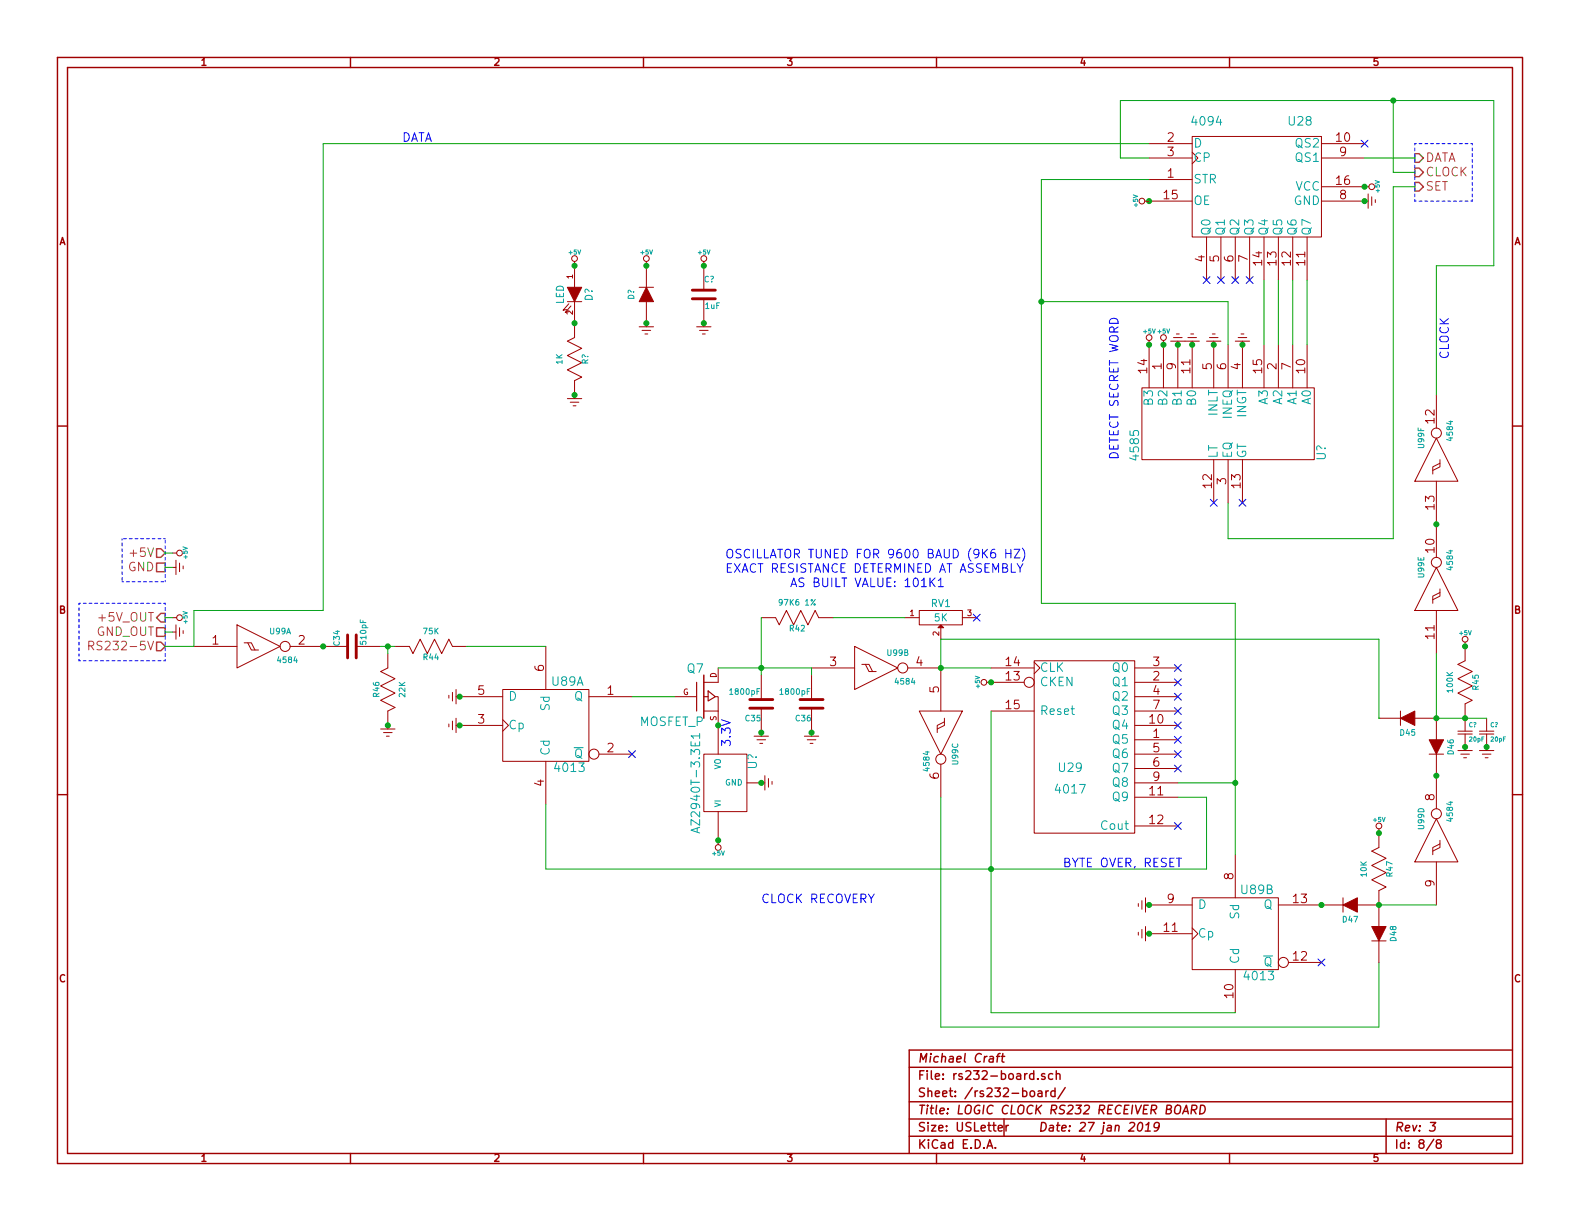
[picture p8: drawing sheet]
EESchema Schematic File Version 2
LIBS:power
LIBS:device
LIBS:transistors
LIBS:conn
LIBS:linear
LIBS:regul
LIBS:74xx
LIBS:cmos4000
LIBS:adc-dac
LIBS:memory
LIBS:xilinx
LIBS:special
LIBS:microcontrollers
LIBS:dsp
LIBS:microchip
LIBS:analog_switches
LIBS:motorola
LIBS:texas
LIBS:intel
LIBS:audio
LIBS:interface
LIBS:digital-audio
LIBS:philips
LIBS:display
LIBS:cypress
LIBS:siliconi
LIBS:opto
LIBS:atmel
LIBS:contrib
LIBS:valves
LIBS:kicad-custom-parts
LIBS:logic-clock-cache
EELAYER 27 0
EELAYER END
$Descr USLetter 11000 8500
encoding utf-8
Sheet 8 8
Title "LOGIC CLOCK RS232 RECEIVER BOARD"
Date "27 jan 2019"
Rev "3"
Comp "Michael Craft"
Comment1 ""
Comment2 ""
Comment3 ""
Comment4 ""
$EndDescr
Text HLabel 1150 3850 0    60   Input ~ 0
+5V
Text HLabel 1150 3950 0    60   UnSpc ~ 0
GND
$Comp
L +5V #PWR0156
U 1 1
P 1200 3850
F 0 "#PWR0156" H 1200 3940 20  0001 C CNN
F 1 "+5V" H 1200 3940 30  0000 C CNN
F 2 "" H 1200 3850 60  0000 C CNN
F 3 "" H 1200 3850 60  0000 C CNN
	1    1200 3850
	0    1    1    0   
$EndComp
$Comp
L USGND #PWR0157
U 1 1
P 1200 3950
F 0 "#PWR0157" H 1200 3950 30  0001 C CNN
F 1 "USGND" H 1200 3880 30  0001 C CNN
F 2 "~" H 1200 3950 60  0000 C CNN
F 3 "~" H 1200 3950 60  0000 C CNN
	1    1200 3950
	0    -1   -1   0   
$EndComp
Text HLabel 1150 4500 0    60   Input ~ 0
RS232-5V
Text HLabel 1150 4300 0    60   Output ~ 0
+5V_OUT
Text HLabel 1150 4400 0    60   UnSpc ~ 0
GND_OUT
$Comp
L +5V #PWR0158
U 1 1
P 1200 4300
F 0 "#PWR0158" H 1200 4390 20  0001 C CNN
F 1 "+5V" H 1200 4390 30  0000 C CNN
F 2 "" H 1200 4300 60  0000 C CNN
F 3 "" H 1200 4300 60  0000 C CNN
	1    1200 4300
	0    1    1    0   
$EndComp
$Comp
L USGND #PWR0159
U 1 1
P 1200 4400
F 0 "#PWR0159" H 1200 4400 30  0001 C CNN
F 1 "USGND" H 1200 4330 30  0001 C CNN
F 2 "~" H 1200 4400 60  0000 C CNN
F 3 "~" H 1200 4400 60  0000 C CNN
	1    1200 4400
	0    -1   -1   0   
$EndComp
Text HLabel 9850 1100 2    60   Output ~ 0
DATA
Text HLabel 9850 1200 2    60   Output ~ 0
CLOCK
Text HLabel 9850 1300 2    60   Output ~ 0
SET
$Comp
L 4094 U28
U 1 1
P 8750 1300
F 0 "U28" H 9050 1750 60  0000 C CNN
F 1 "4094" H 8400 1750 60  0000 C CNN
F 2 "~" H 8700 1100 60  0000 C CNN
F 3 "~" H 8700 1100 60  0000 C CNN
	1    8750 1300
	1    0    0    -1  
$EndComp
$Comp
L +5V #PWR0160
U 1 1
P 9500 1300
F 0 "#PWR0160" H 9500 1390 20  0001 C CNN
F 1 "+5V" H 9500 1390 30  0000 C CNN
F 2 "" H 9500 1300 60  0000 C CNN
F 3 "" H 9500 1300 60  0000 C CNN
	1    9500 1300
	0    1    1    0   
$EndComp
$Comp
L USGND #PWR0161
U 1 1
P 9500 1400
F 0 "#PWR0161" H 9500 1400 30  0001 C CNN
F 1 "USGND" H 9500 1330 30  0001 C CNN
F 2 "~" H 9500 1400 60  0000 C CNN
F 3 "~" H 9500 1400 60  0000 C CNN
	1    9500 1400
	0    -1   -1   0   
$EndComp
NoConn ~ 9500 1000
$Comp
L CD4013 U89
U 1 1
P 3800 5050
F 0 "U89" H 3950 5350 60  0000 C CNN
F 1 "4013" H 3850 4750 60  0000 L CNN
F 2 "" H 3800 5050 60  0000 C CNN
F 3 "" H 3800 5050 60  0000 C CNN
	1    3800 5050
	1    0    0    -1  
$EndComp
$Comp
L 4584 U99
U 1 1
P 1800 4500
F 0 "U99" H 1950 4600 40  0000 C CNN
F 1 "4584" H 2000 4400 40  0000 C CNN
F 2 "~" H 1750 4500 60  0000 C CNN
F 3 "~" H 1750 4500 60  0000 C CNN
	1    1800 4500
	1    0    0    -1  
$EndComp
$Comp
L C C34
U 1 1
P 2450 4500
F 0 "C34" H 2450 4600 40  0000 L CNN
F 1 "510pF" H 2456 4415 40  0000 L CNN
F 2 "~" H 2488 4350 30  0000 C CNN
F 3 "~" H 2450 4500 60  0000 C CNN
	1    2450 4500
	0    -1   -1   0   
$EndComp
$Comp
L USR R44
U 1 1
P 3000 4500
F 0 "R44" V 3080 4500 40  0000 C CNN
F 1 "75K" V 2900 4500 40  0000 C CNN
F 2 "~" V 2930 4500 30  0000 C CNN
F 3 "~" H 3000 4500 30  0000 C CNN
	1    3000 4500
	0    1    1    0   
$EndComp
$Comp
L USR R46
U 1 1
P 2700 4800
F 0 "R46" V 2780 4800 40  0000 C CNN
F 1 "22K" V 2600 4800 40  0000 C CNN
F 2 "~" V 2630 4800 30  0000 C CNN
F 3 "~" H 2700 4800 30  0000 C CNN
	1    2700 4800
	-1   0    0    1   
$EndComp
$Comp
L USGND #PWR0163
U 1 1
P 2700 5050
F 0 "#PWR0163" H 2700 5050 30  0001 C CNN
F 1 "USGND" H 2700 4980 30  0001 C CNN
F 2 "~" H 2700 5050 60  0000 C CNN
F 3 "~" H 2700 5050 60  0000 C CNN
	1    2700 5050
	1    0    0    -1  
$EndComp
$Comp
L USGND #PWR0164
U 1 1
P 3200 4850
F 0 "#PWR0164" H 3200 4850 30  0001 C CNN
F 1 "USGND" H 3200 4780 30  0001 C CNN
F 2 "~" H 3200 4850 60  0000 C CNN
F 3 "~" H 3200 4850 60  0000 C CNN
	1    3200 4850
	0    1    1    0   
$EndComp
$Comp
L USGND #PWR0165
U 1 1
P 3200 5050
F 0 "#PWR0165" H 3200 5050 30  0001 C CNN
F 1 "USGND" H 3200 4980 30  0001 C CNN
F 2 "~" H 3200 5050 60  0000 C CNN
F 3 "~" H 3200 5050 60  0000 C CNN
	1    3200 5050
	0    1    1    0   
$EndComp
NoConn ~ 4400 5250
$Comp
L 4584 U99
U 2 1
P 6100 4650
F 0 "U99" H 6250 4750 40  0000 C CNN
F 1 "4584" H 6300 4550 40  0000 C CNN
F 2 "~" H 6050 4650 60  0000 C CNN
F 3 "~" H 6050 4650 60  0000 C CNN
	2    6100 4650
	1    0    0    -1  
$EndComp
$Comp
L C C36
U 1 1
P 5650 4900
F 0 "C36" H 5650 5000 40  0000 L CNN
F 1 "1800pF" H 5656 4815 40  0000 L CNN
F 2 "~" H 5688 4750 30  0000 C CNN
F 3 "~" H 5650 4900 60  0000 C CNN
	1    5650 4900
	-1   0    0    1   
$EndComp
$Comp
L USGND #PWR0166
U 1 1
P 5650 5100
F 0 "#PWR0166" H 5650 5100 30  0001 C CNN
F 1 "USGND" H 5650 5030 30  0001 C CNN
F 2 "~" H 5650 5100 60  0000 C CNN
F 3 "~" H 5650 5100 60  0000 C CNN
	1    5650 5100
	1    0    0    -1  
$EndComp
$Comp
L USR R42
U 1 1
P 5550 4300
F 0 "R42" V 5630 4300 40  0000 C CNN
F 1 "97K6 1%" V 5450 4300 40  0000 C CNN
F 2 "~" V 5480 4300 30  0000 C CNN
F 3 "~" H 5550 4300 30  0000 C CNN
	1    5550 4300
	0    1    1    0   
$EndComp
$Comp
L C C35
U 1 1
P 5300 4900
F 0 "C35" H 5300 5000 40  0000 L CNN
F 1 "1800pF" H 5306 4815 40  0000 L CNN
F 2 "~" H 5338 4750 30  0000 C CNN
F 3 "~" H 5300 4900 60  0000 C CNN
	1    5300 4900
	-1   0    0    1   
$EndComp
$Comp
L USGND #PWR0167
U 1 1
P 5300 5100
F 0 "#PWR0167" H 5300 5100 30  0001 C CNN
F 1 "USGND" H 5300 5030 30  0001 C CNN
F 2 "~" H 5300 5100 60  0000 C CNN
F 3 "~" H 5300 5100 60  0000 C CNN
	1    5300 5100
	1    0    0    -1  
$EndComp
$Comp
L MOSFET_P Q7
U 1 1
P 4900 4850
F 0 "Q7" H 4900 5040 60  0000 R CNN
F 1 "MOSFET_P" H 4900 4670 60  0000 R CNN
F 2 "~" H 4900 4850 60  0000 C CNN
F 3 "~" H 4900 4850 60  0000 C CNN
	1    4900 4850
	1    0    0    -1  
$EndComp
$Comp
L 4017 U29
U 1 1
P 7550 5200
F 0 "U29" H 7450 5050 60  0000 C CNN
F 1 "4017" H 7450 4900 60  0000 C CNN
F 2 "" H 7550 5200 60  0000 C CNN
F 3 "" H 7550 5200 60  0000 C CNN
	1    7550 5200
	1    0    0    -1  
$EndComp
$Comp
L +5V #PWR0169
U 1 1
P 6900 4750
F 0 "#PWR0169" H 6900 4840 20  0001 C CNN
F 1 "+5V" H 6900 4840 30  0000 C CNN
F 2 "" H 6900 4750 60  0000 C CNN
F 3 "" H 6900 4750 60  0000 C CNN
	1    6900 4750
	0    -1   -1   0   
$EndComp
NoConn ~ 8200 5750
NoConn ~ 8200 4650
NoConn ~ 8200 4750
NoConn ~ 8200 5350
NoConn ~ 8200 5250
NoConn ~ 8200 5150
NoConn ~ 8200 5050
NoConn ~ 8200 4950
NoConn ~ 8200 4850
$Comp
L POT RV1
U 1 1
P 6550 4300
F 0 "RV1" H 6550 4200 50  0000 C CNN
F 1 "5K" H 6550 4300 50  0000 C CNN
F 2 "~" H 6550 4300 60  0000 C CNN
F 3 "~" H 6550 4300 60  0000 C CNN
	1    6550 4300
	1    0    0    1   
$EndComp
NoConn ~ 6800 4300
Wire Notes Line
	1150 3750 850  3750
Wire Notes Line
	850  3750 850  4050
Wire Notes Line
	850  4050 1150 4050
Wire Notes Line
	1150 4050 1150 3750
Wire Wire Line
	1150 3850 1200 3850
Wire Wire Line
	1150 3950 1200 3950
Wire Notes Line
	1150 4200 1150 4600
Wire Notes Line
	1150 4600 550  4600
Wire Notes Line
	550  4600 550  4200
Wire Notes Line
	550  4200 1150 4200
Wire Wire Line
	1150 4300 1200 4300
Wire Wire Line
	1150 4400 1200 4400
Wire Notes Line
	9850 1000 10250 1000
Wire Notes Line
	10250 1000 10250 1400
Wire Notes Line
	10250 1400 9850 1400
Wire Notes Line
	9850 1400 9850 1000
Connection ~ 9500 1300
Connection ~ 9500 1400
Wire Wire Line
	2650 4500 2750 4500
Wire Wire Line
	3250 4500 3800 4500
Wire Wire Line
	2700 4550 2700 4500
Connection ~ 2700 4500
Connection ~ 2700 5050
Connection ~ 3200 4850
Connection ~ 3200 5050
Connection ~ 5650 5100
Wire Wire Line
	5000 4650 5650 4650
Wire Wire Line
	5300 4300 5300 4700
Wire Wire Line
	5650 4650 5650 4700
Connection ~ 5300 5100
Connection ~ 5300 4650
Wire Wire Line
	4400 4850 4700 4850
Wire Wire Line
	1150 4500 1350 4500
Wire Wire Line
	6900 4650 6550 4650
Connection ~ 6900 4750
Wire Wire Line
	8400 6050 3800 6050
Wire Wire Line
	3800 6050 3800 5600
Wire Wire Line
	6550 4650 6550 4450
Connection ~ 2250 4500
Wire Wire Line
	2250 1000 8000 1000
Wire Wire Line
	9500 1100 9850 1100
$Comp
L 4584 U99
U 4 1
P 10000 5850
F 0 "U99" H 10150 5950 40  0000 C CNN
F 1 "4584" H 10200 5750 40  0000 C CNN
F 2 "~" H 9950 5850 60  0000 C CNN
F 3 "~" H 9950 5850 60  0000 C CNN
	4    10000 5850
	0    -1   -1   0   
$EndComp
Wire Wire Line
	8200 5450 8600 5450
Wire Wire Line
	8200 5550 8400 5550
Wire Wire Line
	6900 4950 6900 7050
Connection ~ 6900 6050
$Comp
L 4013 U89
U 2 1
P 8600 6500
F 0 "U89" H 8750 6800 60  0000 C CNN
F 1 "4013" H 8650 6200 60  0000 L CNN
F 2 "" H 8600 6500 60  0000 C CNN
F 3 "" H 8600 6500 60  0000 C CNN
	2    8600 6500
	1    0    0    -1  
$EndComp
Wire Wire Line
	8600 4200 8600 5950
$Comp
L USGND #PWR0170
U 1 1
P 8000 6300
F 0 "#PWR0170" H 8000 6300 30  0001 C CNN
F 1 "USGND" H 8000 6230 30  0001 C CNN
F 2 "~" H 8000 6300 60  0000 C CNN
F 3 "~" H 8000 6300 60  0000 C CNN
	1    8000 6300
	0    1    1    0   
$EndComp
Connection ~ 8000 6300
$Comp
L USGND #PWR0171
U 1 1
P 8000 6500
F 0 "#PWR0171" H 8000 6500 30  0001 C CNN
F 1 "USGND" H 8000 6430 30  0001 C CNN
F 2 "~" H 8000 6500 60  0000 C CNN
F 3 "~" H 8000 6500 60  0000 C CNN
	1    8000 6500
	0    1    1    0   
$EndComp
Connection ~ 8000 6500
Wire Wire Line
	6900 7050 8600 7050
NoConn ~ 9200 6700
$Comp
L DIODE D47
U 1 1
P 9400 6300
F 0 "D47" H 9400 6400 40  0000 C CNN
F 1 "DIODE" H 9400 6200 40  0001 C CNN
F 2 "~" H 9400 6300 60  0000 C CNN
F 3 "~" H 9400 6300 60  0000 C CNN
	1    9400 6300
	-1   0    0    1   
$EndComp
Connection ~ 9200 6300
$Comp
L USR R47
U 1 1
P 9600 6050
F 0 "R47" V 9680 6050 40  0000 C CNN
F 1 "10K" V 9500 6050 40  0000 C CNN
F 2 "~" V 9530 6050 30  0000 C CNN
F 3 "~" H 9600 6050 30  0000 C CNN
	1    9600 6050
	1    0    0    -1  
$EndComp
$Comp
L +5V #PWR0172
U 1 1
P 9600 5800
F 0 "#PWR0172" H 9600 5890 20  0001 C CNN
F 1 "+5V" H 9600 5890 30  0000 C CNN
F 2 "" H 9600 5800 60  0000 C CNN
F 3 "" H 9600 5800 60  0000 C CNN
	1    9600 5800
	1    0    0    -1  
$EndComp
Connection ~ 9600 5800
$Comp
L 4584 U99
U 3 1
P 6550 5100
F 0 "U99" H 6700 5200 40  0000 C CNN
F 1 "4584" H 6750 5000 40  0000 C CNN
F 2 "~" H 6500 5100 60  0000 C CNN
F 3 "~" H 6500 5100 60  0000 C CNN
	3    6550 5100
	0    1    1    0   
$EndComp
Connection ~ 6550 4650
Wire Wire Line
	6550 5550 6550 7150
Wire Wire Line
	6550 7150 9600 7150
Wire Wire Line
	9600 7150 9600 6700
$Comp
L DIODE D48
U 1 1
P 9600 6500
F 0 "D48" H 9600 6600 40  0000 C CNN
F 1 "DIODE" H 9600 6400 40  0001 C CNN
F 2 "~" H 9600 6500 60  0000 C CNN
F 3 "~" H 9600 6500 60  0000 C CNN
	1    9600 6500
	0    1    1    0   
$EndComp
Connection ~ 9600 6300
Wire Wire Line
	9600 6300 10000 6300
$Comp
L DIODE D46
U 1 1
P 10000 5200
F 0 "D46" H 10000 5300 40  0000 C CNN
F 1 "DIODE" H 10000 5100 40  0001 C CNN
F 2 "~" H 10000 5200 60  0000 C CNN
F 3 "~" H 10000 5200 60  0000 C CNN
	1    10000 5200
	0    1    1    0   
$EndComp
Connection ~ 10000 5400
$Comp
L DIODE D45
U 1 1
P 9800 5000
F 0 "D45" H 9800 5100 40  0000 C CNN
F 1 "DIODE" H 9800 4900 40  0001 C CNN
F 2 "~" H 9800 5000 60  0000 C CNN
F 3 "~" H 9800 5000 60  0000 C CNN
	1    9800 5000
	-1   0    0    1   
$EndComp
Connection ~ 10000 5000
Wire Wire Line
	9600 5000 9600 5000
Wire Wire Line
	9600 5000 9600 4450
Wire Wire Line
	9600 4450 6550 4450
$Comp
L USR R45
U 1 1
P 10200 4750
F 0 "R45" V 10280 4750 40  0000 C CNN
F 1 "100K" V 10100 4750 40  0000 C CNN
F 2 "~" V 10130 4750 30  0000 C CNN
F 3 "~" H 10200 4750 30  0000 C CNN
	1    10200 4750
	1    0    0    -1  
$EndComp
$Comp
L +5V #PWR0173
U 1 1
P 10200 4500
F 0 "#PWR0173" H 10200 4590 20  0001 C CNN
F 1 "+5V" H 10200 4590 30  0000 C CNN
F 2 "" H 10200 4500 60  0000 C CNN
F 3 "" H 10200 4500 60  0000 C CNN
	1    10200 4500
	1    0    0    -1  
$EndComp
Connection ~ 10200 4500
NoConn ~ 8400 1950
NoConn ~ 8500 1950
NoConn ~ 8600 1950
NoConn ~ 8700 1950
Text Notes 2800 1000 0    60   ~ 0
DATA
Text Notes 10100 2500 1    60   ~ 0
CLOCK
Text Notes 5300 6300 0    60   ~ 0
CLOCK RECOVERY
Text Notes 5050 3900 0    60   ~ 0
OSCILLATOR TUNED FOR 9600 BAUD (9K6 HZ)
Text Notes 7400 6050 0    60   ~ 0
BYTE OVER, RESET
$Comp
L 4584 U99
U 5 1
P 10000 4100
F 0 "U99" H 10150 4200 40  0000 C CNN
F 1 "4584" H 10200 4000 40  0000 C CNN
F 2 "~" H 9950 4100 60  0000 C CNN
F 3 "~" H 9950 4100 60  0000 C CNN
	5    10000 4100
	0    -1   -1   0   
$EndComp
$Comp
L 4584 U99
U 6 1
P 10000 3200
F 0 "U99" H 10150 3300 40  0000 C CNN
F 1 "4584" H 10200 3100 40  0000 C CNN
F 2 "~" H 9950 3200 60  0000 C CNN
F 3 "~" H 9950 3200 60  0000 C CNN
	6    10000 3200
	0    -1   -1   0   
$EndComp
Connection ~ 10000 3650
Wire Wire Line
	7800 700  10400 700 
Wire Wire Line
	7800 700  7800 1100
Wire Wire Line
	7800 1100 8000 1100
Wire Wire Line
	1350 4500 1350 4250
Wire Wire Line
	1350 4250 2250 4250
Wire Wire Line
	2250 4250 2250 1000
$Comp
L CSMALL C?
U 1 1
P 10200 5100
F 0 "C?" H 10225 5150 30  0000 L CNN
F 1 "20pF" H 10225 5050 30  0000 L CNN
F 2 "~" H 10200 5100 60  0000 C CNN
F 3 "~" H 10200 5100 60  0000 C CNN
	1    10200 5100
	1    0    0    -1  
$EndComp
$Comp
L USGND #PWR?
U 1 1
P 10200 5200
F 0 "#PWR?" H 10200 5200 30  0001 C CNN
F 1 "USGND" H 10200 5130 30  0001 C CNN
F 2 "~" H 10200 5200 60  0000 C CNN
F 3 "~" H 10200 5200 60  0000 C CNN
	1    10200 5200
	1    0    0    -1  
$EndComp
Connection ~ 10200 5200
Connection ~ 8000 1400
$Comp
L +5V #PWR0162
U 1 1
P 8000 1400
F 0 "#PWR0162" H 8000 1490 20  0001 C CNN
F 1 "+5V" H 8000 1490 30  0000 C CNN
F 2 "" H 8000 1400 60  0000 C CNN
F 3 "" H 8000 1400 60  0000 C CNN
	1    8000 1400
	0    -1   -1   0   
$EndComp
Wire Wire Line
	8400 5550 8400 6050
Wire Wire Line
	8000 1250 7250 1250
Wire Wire Line
	7250 1250 7250 4200
Wire Wire Line
	7250 4200 8600 4200
Wire Wire Line
	10000 5000 10000 4550
Wire Wire Line
	10000 1850 10000 2750
$Comp
L 4585 U?
U 1 1
P 8600 2950
F 0 "U?" H 8800 3550 60  0000 C CNN
F 1 "4585" H 8750 2250 60  0000 C CNN
F 2 "~" H 8750 2950 60  0000 C CNN
F 3 "~" H 8750 2950 60  0000 C CNN
	1    8600 2950
	0    1    1    0   
$EndComp
$Comp
L USGND #PWR?
U 1 1
P 8450 2400
F 0 "#PWR?" H 8450 2400 30  0001 C CNN
F 1 "USGND" H 8450 2330 30  0001 C CNN
F 2 "~" H 8450 2400 60  0000 C CNN
F 3 "~" H 8450 2400 60  0000 C CNN
	1    8450 2400
	-1   0    0    1   
$EndComp
Connection ~ 8450 2400
$Comp
L USGND #PWR?
U 1 1
P 8650 2400
F 0 "#PWR?" H 8650 2400 30  0001 C CNN
F 1 "USGND" H 8650 2330 30  0001 C CNN
F 2 "~" H 8650 2400 60  0000 C CNN
F 3 "~" H 8650 2400 60  0000 C CNN
	1    8650 2400
	-1   0    0    1   
$EndComp
Connection ~ 8650 2400
Wire Wire Line
	9100 1950 9100 2400
Wire Wire Line
	9000 1950 9000 2400
Wire Wire Line
	8900 1950 8900 2400
Wire Wire Line
	8800 1950 8800 2400
$Comp
L +5V #PWR?
U 1 1
P 8000 2400
F 0 "#PWR?" H 8000 2490 20  0001 C CNN
F 1 "+5V" H 8000 2490 30  0000 C CNN
F 2 "" H 8000 2400 60  0000 C CNN
F 3 "" H 8000 2400 60  0000 C CNN
	1    8000 2400
	1    0    0    -1  
$EndComp
$Comp
L +5V #PWR?
U 1 1
P 8100 2400
F 0 "#PWR?" H 8100 2490 20  0001 C CNN
F 1 "+5V" H 8100 2490 30  0000 C CNN
F 2 "" H 8100 2400 60  0000 C CNN
F 3 "" H 8100 2400 60  0000 C CNN
	1    8100 2400
	1    0    0    -1  
$EndComp
$Comp
L USGND #PWR?
U 1 1
P 8200 2400
F 0 "#PWR?" H 8200 2400 30  0001 C CNN
F 1 "USGND" H 8200 2330 30  0001 C CNN
F 2 "~" H 8200 2400 60  0000 C CNN
F 3 "~" H 8200 2400 60  0000 C CNN
	1    8200 2400
	-1   0    0    1   
$EndComp
$Comp
L USGND #PWR?
U 1 1
P 8300 2400
F 0 "#PWR?" H 8300 2400 30  0001 C CNN
F 1 "USGND" H 8300 2330 30  0001 C CNN
F 2 "~" H 8300 2400 60  0000 C CNN
F 3 "~" H 8300 2400 60  0000 C CNN
	1    8300 2400
	-1   0    0    1   
$EndComp
Connection ~ 8000 2400
Connection ~ 8100 2400
Connection ~ 8200 2400
Connection ~ 8300 2400
Text Notes 7800 3200 1    60   ~ 0
DETECT SECRET WORD
NoConn ~ 8450 3500
NoConn ~ 8650 3500
Connection ~ 8600 5450
Wire Wire Line
	9850 1300 9700 1300
Wire Wire Line
	10400 700  10400 1850
Wire Wire Line
	10400 1850 10000 1850
Wire Wire Line
	9700 700  9700 1200
Wire Wire Line
	9700 1200 9850 1200
Connection ~ 9700 700 
Wire Wire Line
	8550 2400 8550 2100
Wire Wire Line
	8550 2100 7250 2100
Connection ~ 7250 2100
Wire Wire Line
	8550 3500 8550 3750
Wire Wire Line
	8550 3750 9700 3750
Wire Wire Line
	9700 3750 9700 1300
$Comp
L LED D?
U 1 1
P 4000 2050
F 0 "D?" H 4000 2150 50  0000 C CNN
F 1 "LED" H 4000 1950 50  0000 C CNN
F 2 "~" H 4000 2050 60  0000 C CNN
F 3 "~" H 4000 2050 60  0000 C CNN
	1    4000 2050
	0    1    1    0   
$EndComp
$Comp
L USGND #PWR?
U 1 1
P 4000 2750
F 0 "#PWR?" H 4000 2750 30  0001 C CNN
F 1 "USGND" H 4000 2680 30  0001 C CNN
F 2 "~" H 4000 2750 60  0000 C CNN
F 3 "~" H 4000 2750 60  0000 C CNN
	1    4000 2750
	1    0    0    -1  
$EndComp
$Comp
L USR R?
U 1 1
P 4000 2500
F 0 "R?" V 4080 2500 40  0000 C CNN
F 1 "1K" V 3900 2500 40  0000 C CNN
F 2 "~" V 3930 2500 30  0000 C CNN
F 3 "~" H 4000 2500 30  0000 C CNN
	1    4000 2500
	1    0    0    -1  
$EndComp
Connection ~ 4000 2250
Connection ~ 4000 2750
$Comp
L +5V #PWR?
U 1 1
P 4000 1850
F 0 "#PWR?" H 4000 1940 20  0001 C CNN
F 1 "+5V" H 4000 1940 30  0000 C CNN
F 2 "" H 4000 1850 60  0000 C CNN
F 3 "" H 4000 1850 60  0000 C CNN
	1    4000 1850
	1    0    0    -1  
$EndComp
Connection ~ 4000 1850
$Comp
L +5V #PWR?
U 1 1
P 4500 1850
F 0 "#PWR?" H 4500 1940 20  0001 C CNN
F 1 "+5V" H 4500 1940 30  0000 C CNN
F 2 "" H 4500 1850 60  0000 C CNN
F 3 "" H 4500 1850 60  0000 C CNN
	1    4500 1850
	1    0    0    -1  
$EndComp
$Comp
L DIODE D?
U 1 1
P 4500 2050
F 0 "D?" H 4500 2150 40  0000 C CNN
F 1 "DIODE" H 4500 1950 40  0001 C CNN
F 2 "~" H 4500 2050 60  0000 C CNN
F 3 "~" H 4500 2050 60  0000 C CNN
	1    4500 2050
	0    -1   -1   0   
$EndComp
Connection ~ 4500 1850
$Comp
L USGND #PWR?
U 1 1
P 4500 2250
F 0 "#PWR?" H 4500 2250 30  0001 C CNN
F 1 "USGND" H 4500 2180 30  0001 C CNN
F 2 "~" H 4500 2250 60  0000 C CNN
F 3 "~" H 4500 2250 60  0000 C CNN
	1    4500 2250
	1    0    0    -1  
$EndComp
Connection ~ 4500 2250
$Comp
L +5V #PWR?
U 1 1
P 4900 1850
F 0 "#PWR?" H 4900 1940 20  0001 C CNN
F 1 "+5V" H 4900 1940 30  0000 C CNN
F 2 "" H 4900 1850 60  0000 C CNN
F 3 "" H 4900 1850 60  0000 C CNN
	1    4900 1850
	1    0    0    -1  
$EndComp
$Comp
L C C?
U 1 1
P 4900 2050
F 0 "C?" H 4900 2150 40  0000 L CNN
F 1 "1uF" H 4906 1965 40  0000 L CNN
F 2 "~" H 4938 1900 30  0000 C CNN
F 3 "~" H 4900 2050 60  0000 C CNN
	1    4900 2050
	1    0    0    -1  
$EndComp
Connection ~ 4900 1850
$Comp
L USGND #PWR?
U 1 1
P 4900 2250
F 0 "#PWR?" H 4900 2250 30  0001 C CNN
F 1 "USGND" H 4900 2180 30  0001 C CNN
F 2 "~" H 4900 2250 60  0000 C CNN
F 3 "~" H 4900 2250 60  0000 C CNN
	1    4900 2250
	1    0    0    -1  
$EndComp
Connection ~ 4900 2250
Text Notes 5050 4000 0    60   ~ 0
EXACT RESISTANCE DETERMINED AT ASSEMBLY
Text Notes 5500 4100 0    60   ~ 0
AS BUILT VALUE: 101K1
$Comp
L CSMALL C?
U 1 1
P 10350 5100
F 0 "C?" H 10375 5150 30  0000 L CNN
F 1 "20pF" H 10375 5050 30  0000 L CNN
F 2 "~" H 10350 5100 60  0000 C CNN
F 3 "~" H 10350 5100 60  0000 C CNN
	1    10350 5100
	1    0    0    -1  
$EndComp
Connection ~ 10200 5000
Wire Wire Line
	10000 5000 10350 5000
$Comp
L USGND #PWR?
U 1 1
P 10350 5200
F 0 "#PWR?" H 10350 5200 30  0001 C CNN
F 1 "USGND" H 10350 5130 30  0001 C CNN
F 2 "~" H 10350 5200 60  0000 C CNN
F 3 "~" H 10350 5200 60  0000 C CNN
	1    10350 5200
	1    0    0    -1  
$EndComp
Connection ~ 10350 5200
$Comp
L LM7805 U?
U 1 1
P 5050 5450
F 0 "U?" H 5200 5254 60  0000 C CNN
F 1 "AZ2940T-3.3E1" H 5050 5650 60  0000 C CNN
F 2 "" H 5050 5450 60  0000 C CNN
F 3 "" H 5050 5450 60  0000 C CNN
	1    5050 5450
	0    -1   -1   0   
$EndComp
Connection ~ 5000 5050
$Comp
L USGND #PWR?
U 1 1
P 5300 5450
F 0 "#PWR?" H 5300 5450 30  0001 C CNN
F 1 "USGND" H 5300 5380 30  0001 C CNN
F 2 "~" H 5300 5450 60  0000 C CNN
F 3 "~" H 5300 5450 60  0000 C CNN
	1    5300 5450
	0    -1   -1   0   
$EndComp
Connection ~ 5300 5450
$Comp
L +5V #PWR?
U 1 1
P 5000 5850
F 0 "#PWR?" H 5000 5940 20  0001 C CNN
F 1 "+5V" H 5000 5940 30  0000 C CNN
F 2 "" H 5000 5850 60  0000 C CNN
F 3 "" H 5000 5850 60  0000 C CNN
	1    5000 5850
	-1   0    0    1   
$EndComp
Connection ~ 5000 5850
Text Notes 5100 5200 1    60   ~ 0
3.3V
Wire Wire Line
	5800 4300 6300 4300
$EndSCHEMATC
